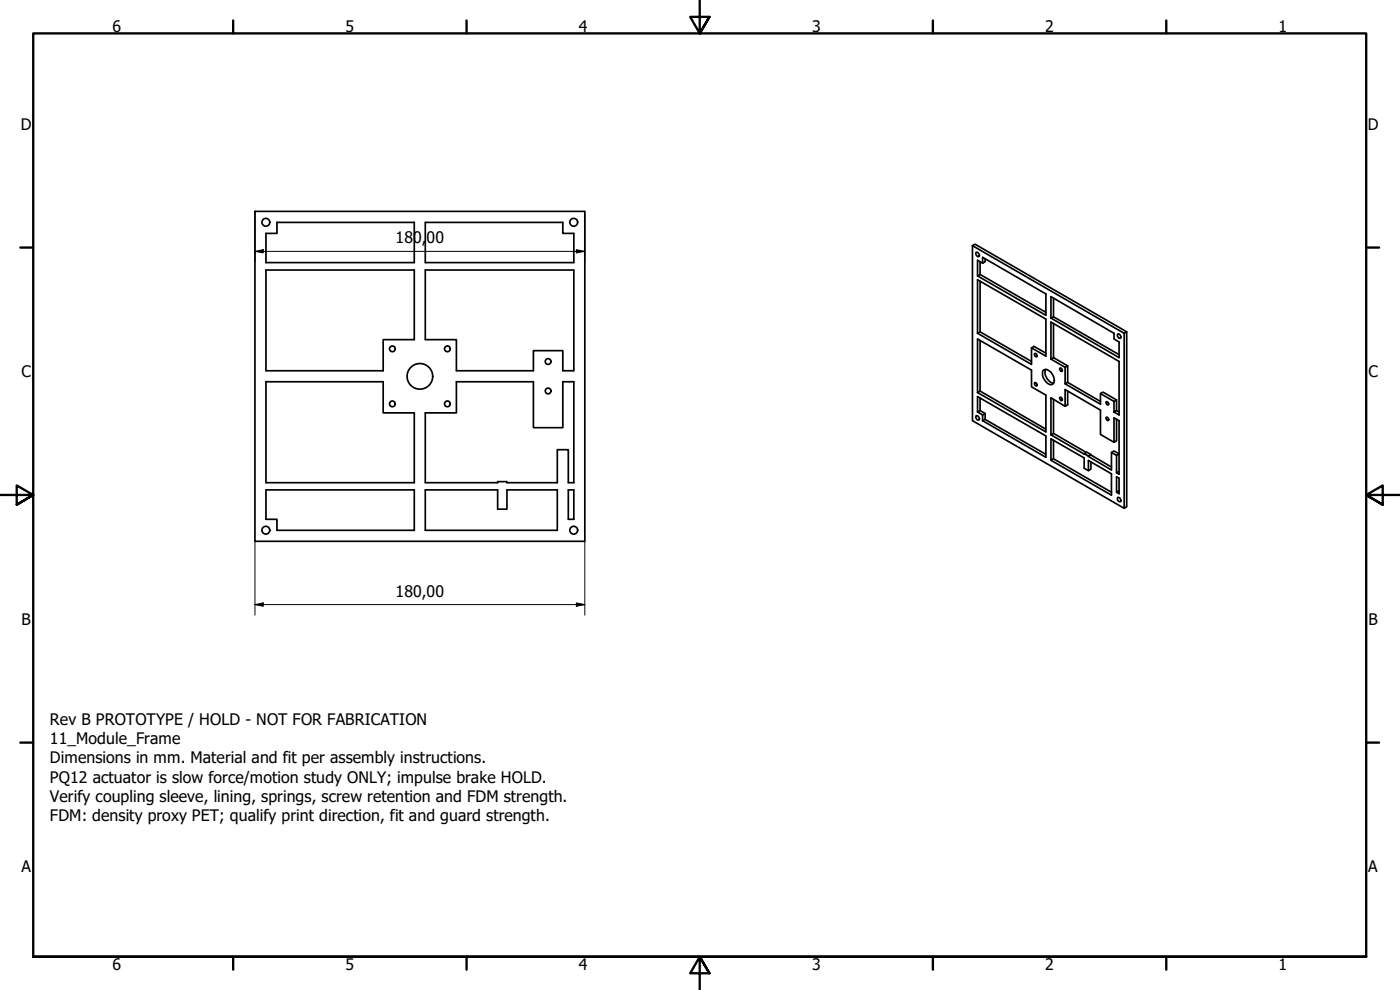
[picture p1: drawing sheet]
<svg xmlns="http://www.w3.org/2000/svg" width="420mm" height="297mm" viewBox="0 0 420 297" stroke-linecap="round" stroke-linejoin="round" font-family="sans-serif">
<!-- layer: Visible (ISO) -->
<g fill="none" stroke="#000" stroke-width=".51">
<path d="M76.5 63.4h99v99h-99zM79.8 70h3.3v-3.3h41.2v12.1h-44.5zM127.6 66.7h41.3v3.3h3.3v8.8h-44.6zM291.8 73.7l45.6 26.3v52.5l-45.6-26.3zM291.8 73.7l.8-.4 45.5 26.3M292.9 75.7a.81 .81 0 0 1 .9 .4 .81 .81 0 0 1 0 .9l-.5-.1-.4-.5zM293.4 78.1l1.5 .9v-1.8l19 11v6.4l-20.5-11.8zM294.1 78.5v3.8M295.7 77.6v.9l-.8 .5M79.8 81h44.5v20.9h-9.3v9.3h-35.2zM127.6 81h44.6v30.2h-3.3v-6h-8.8v6h-23.1v-9.3h-9.4zM293.4 83.9l20.5 11.8v11.2l-4.3-2.5v4.9l-16.2-9.3z"/>
<path d="M293.4 100l.7-.4 15.5 8.8M293.4 82.8l.7-.5 19.8 11.4M294.1 84.4v15.2M315.4 95.4l.8-.4 19.7 11.4M315.4 89l18.9 11v1.7l1.6 .9v4.7l-20.5-11.9zM316.2 89.5v5.5M316.2 97.1v10.2M337.4 100l.7-.4v52.5l-.7 .4M79.8 114.5h35.2v9.4h9.3v20.9h-44.5zM293.4 117.8l.7-.5 19.8 11.5M293.4 101.7l16.2 9.3v5.1l4.3 2.4v11.1l-20.5-11.8zM294.1 102.2v15.1"/>
<path d="M294.1 119.4v3.8M309.6 104.4l.7-.5 3.6 2.1M310.5 114.8a.54 .54 0 0 1 .7 .3 .54 .54 0 0 1-.3 .7l-.4-.4zM310.5 106.1a.51 .51 0 0 1 .7 .3 .51 .51 0 0 1-.3 .6l-.4-.3zM313.1 111.1a2.13 2.13 0 0 1 2.9 1.5l.4 1.1a1.25 1.25 0 0 1-.6 1.6 1.25 1.25 0 0 1-1.7-.5 3.1 3.1 0 0 1-1-3.7zM313.8 110.9a3.4 3.4 0 0 0 2.4 4.1M315.4 107.7l4.3 2.5v5l.7-.5M315.4 107.7v-11.1l20.5 11.8v16.1l-1.6-.9M316.2 107.3l4.2 2.5v4.9M316.2 119.8v10.2M316.2 107.3l-.8 .4M318.1 119.2a.54 .54 0 0 1 .6 .3 .54 .54 0 0 1-.2 .7l-.5-.6z"/>
<path d="M318.1 110.4a.54 .54 0 0 1 .6 .4 .54 .54 0 0 1-.2 .6l-.5-.6zM319.7 115.2l10.6 6.1v-3.2l4 2.3v3.2M320.4 117.3v4.2l-.7 .4M320.4 109.8l-.7 .4M320.4 114.7l9.9 5.7M330.3 118.1l.7-.4 4.1 2.3M335.4 100.3a.83 .83 0 0 1 .8 .3 .83 .83 0 0 1 0 .9h-.4l-.4-.5zM127.6 123.9h9.4v-9.4h23.1v13.8h8.8v-13.8h3.3v30.3h-1.6v-9.9h-3.3v9.9h-15.2v-.3h-2.7v.3h-21.8zM292.9 124.8a.83 .83 0 0 1 .8 .3 .83 .83 0 0 1 .1 .9l-.7-.2zM293.4 123.6l1.5 .9v1.7M293.4 123.6l.7-.4 1.6 .9v1.7l-.8 .4M293.4 123.6v-4.6l20.5 11.8v6.4l-19-11"/>
<path d="M295.7 125.8l18.2 10.5M295.7 124.1l-.8 .4M315.4 130.5l10 5.8 .7-.6 1.3 .7M315.4 138.1l18.2 10.5v-6.4l-7-4v3l.8-.4v-2.2M315.4 130.5l.8-.5 9.8 5.7M315.4 130.5v-11.1l4.3 2.5v-5l10.6 6.1v7.4l4 2.3v-7.3l1.6 .8v16.1l-.8-.5M316.2 132.1v5.6l-.8 .4v-6.4l10 5.7v3.1l1.2 .7M316.2 137.7l17.4 10M325.4 136.1l1.2 .7M326.6 136.8l.8-.4zM326.6 137l7 4v-5.3l1.5 .9v5.2M327.4 136.5l6.2 3.6"/>
<path d="M331.9 125.3a.52 .52 0 0 1 .7 .2 .52 .52 0 0 1-.1 .7l-.3-.2zM331.9 120.6a.56 .56 0 0 1 .7 .2 .56 .56 0 0 1-.1 .7l-.3-.2zM333.6 135.7l.7-.4 1.6 .9-.8 .4M334.3 120.4l.8-.4v3.2l-.8 .4M335.1 125.8v6.5l-.8 .4M335.1 123.2l.8 .4M79.8 147h44.5v12.1h-41.2v-3.3h-3.3zM127.6 147h21.8v5.8h2.7v-5.8h15.2v12.1h-39.7zM170.6 147h1.6v8.8h-1.6zM335.4 149.3a.83 .83 0 0 1 .8 .3 .83 .83 0 0 1 0 .9h-.4l-.4-.5zM335.9 147.2l-.8 .5v-4.6l.8 .4v4.6l-.8-.4M335.9 141.4l-.8 .4"/>
<circle cx="79.8" cy="66.7" r="1.17"/>
<circle cx="172.2" cy="66.7" r="1.17"/>
<circle cx="117.8" cy="104.7" r=".86"/>
<circle cx="126" cy="112.9" r="3.8"/>
<circle cx="134.3" cy="104.7" r=".86"/>
<circle cx="164.5" cy="117.3" r=".86"/>
<circle cx="164.5" cy="108.5" r=".86"/>
<circle cx="117.8" cy="121.2" r=".86"/>
<circle cx="134.3" cy="121.2" r=".86"/>
<circle cx="79.8" cy="159.1" r="1.17"/>
<circle cx="172.2" cy="159.1" r="1.17"/>
</g>
<!-- layer: Border (ISO) -->
<g fill="none" stroke="#000" stroke-width=".7">
<path d="M70 6.1v3.9M140 6.1v3.9M210 0v10l-2.9-4.9h5.8l-2.9 4.9 2.9-4.9M280 6.1v3.9M350 6.1v3.9M6.1 74.3h3.9M410 74.3h3.9M0 148.5h10l-5-2.8v5.7l5-2.9-5 2.9M420 148.5h-10l5-2.8v5.7l-5-2.9 5 2.9M6.1 222.8h3.9M410 222.8h3.9M10 287.1v-277.1h400v277.1h-400h400"/>
<path d="M70 287.1v3.8M140 287.1v3.8M212.9 292l-2.9-4.9 2.9 4.9h-5.8l2.9-4.9v9.9M280 287.1v3.8M350 287.1v3.8"/>
</g>
<!-- layer: Dimension (ISO) -->
<path d="M76.5 75.4l2.5-.5v1zM76.5 75.4h99M76.5 63.4v15.2M173 74.9l2.5 .5-2.5 .5zM175.5 63.4v15.2M76.5 162.4v22.2M175.5 162.4v22.2M76.5 181.4l2.5-.5v1zM76.5 181.4h99M173 180.9l2.5 .5-2.5 .5z" fill="none" stroke="#000" stroke-width=".3"/>
<path d="M76.5 75.4l2.5-.5v1zM173 74.9l2.5 .5-2.5 .5zM76.5 181.4l2.5-.5v1zM173 180.9l2.5 .5-2.5 .5z" fill="#000"/>
<g font-size="4.8">
<text x="33.7" y="9.6">6</text>
<text x="103.7" y="9.6">5</text>
<text x="173.7" y="9.6">4</text>
<text x="243.7" y="9.6">3</text>
<text x="313.7" y="9.6">2</text>
<text x="383.7" y="9.6">1</text>
<text x="6.2" y="38.9">D</text>
<text x="410.5" y="38.9">D</text>
<text x="118.7" y="73">180,</text>
<text x="128" y="73">00</text>
<text x="6.4" y="113.1">C</text>
<text x="410.7" y="113.1">C</text>
<text x="118.7" y="179">180,00</text>
<text x="6.4" y="187.4">B</text>
<text x="410.7" y="187.4">B</text>
<text x="15" y="217.5">Rev B PROTOTYPE / HOLD - NOT FOR FABRICATION</text>
<text x="15" y="223.3">11_Module_Frame</text>
<text x="15" y="229">Dimensions in mm. Material and fit per assembly instructions.</text>
<text x="15" y="234.8">PQ12 actuator is slow force/motion study ONLY; impulse brake HOLD.</text>
<text x="15" y="240.6">Verify coupling sleeve, lining, springs, screw retention and FDM strength.</text>
<text x="15" y="246.4">FDM: density proxy PET; qualify print direction, fit and guard strength.</text>
<text x="6.4" y="261.7">A</text>
<text x="410.7" y="261.7">A</text>
<text x="33.7" y="290.9">6</text>
<text x="103.7" y="290.9">5</text>
<text x="173.7" y="290.9">4</text>
<text x="243.7" y="290.9">3</text>
<text x="313.7" y="290.9">2</text>
<text x="383.7" y="290.9">1</text>
</g>
</svg>
